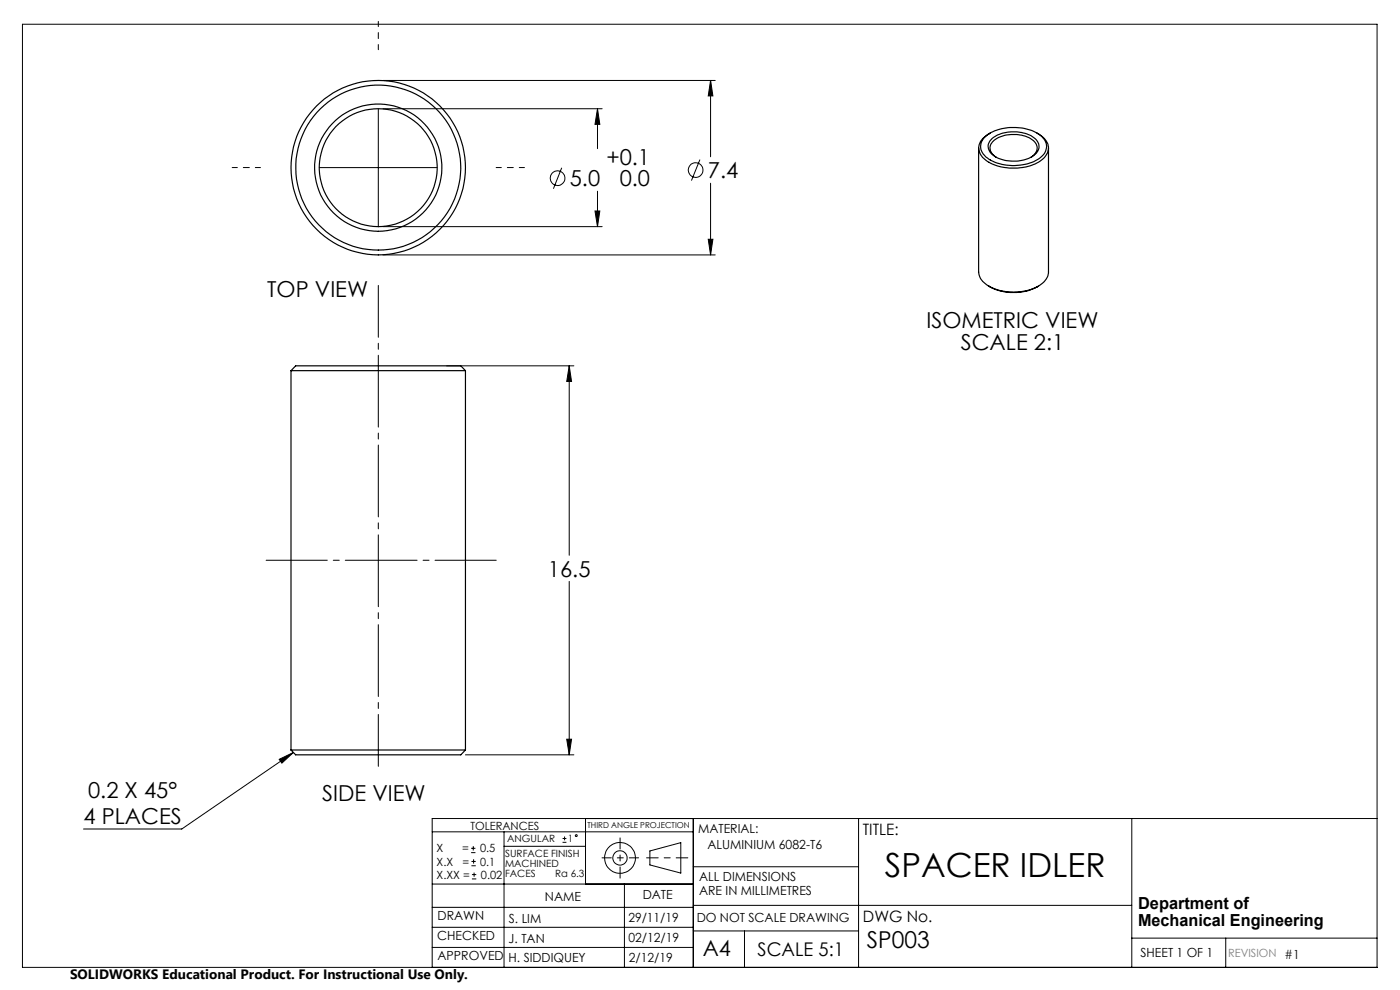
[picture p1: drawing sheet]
<svg xmlns="http://www.w3.org/2000/svg" width="297mm" height="210mm" viewBox="0 0 297 210" stroke-linecap="round" stroke-linejoin="round" font-family="sans-serif">
<g fill="none" stroke="#000" stroke-width=".21">
<path d="M4.8 5.1h287.3v200.1h-287.3zM81.2 17.1h70.5M150.7 17.1l.5 3.2h-1zM150.7 17.1v16.2M67.7 35.6h25M80.3 23.1v25M81.2 23.1h46.5M119.2 35.6l-1.8 4.4M126.8 23.1l.4 3.3h-1zM126.8 23.1v8.4M148.5 33.9l-1.8 4.4M150.7 38.9v15.2"/>
<path d="M81.2 54.1h70.5M81.2 48.1h46.5M126.2 44.8h1l-.4 3.3zM126.8 40.6v7.5M150.2 50.8h1l-.5 3.3zM94.8 77.6h26.9M120.8 77.6l.4 3.3h-1zM120.8 77.6v40.2M120.8 123.3v36.8M62.2 159.6l-23.6 16.3h-20.9M120.2 156.8h1l-.4 3.3zM59.2 161.1l3-1.5-2.4 2.3z"/>
<path d="M91.7 176.5h55.4M98.7 160.1h23M99.9 179.9h1M100.4 179.5v.9M106.9 176.5v28.7M106.9 179.5h17.3M119.3 178.7h.9M119.3 177.9h.9M119.8 177.4v.9M124.2 173.6v13.9M147.1 173.6v31.6M182.1 173.6v31.6"/>
<path d="M240.1 173.6v31.6M292.1 173.6h-200.4v31.6M91.7 196.7h55.4M91.7 192.5h55.4M91.7 187.5h55.4M99.9 180.9h1M100 183.6h.9M100 182.7h.9M100.1 186.4h.9M100.1 185.5h.9M100.5 182.3v.9M100.6 185.1v.9"/>
<path d="M132.5 187.5v17.7M137.9 180.5l6.5-1.8v6.5l-6.5-1.7zM147.1 183.9h35M147.1 197.5h35M147.1 192h93M157.9 197.5v7.7M240.1 199h52M260 199v6.2M91.7 201h55.4"/>
<circle cx="118.3" cy="37.8" r="1.55"/>
<circle cx="147.6" cy="36.1" r="1.55"/>
<circle cx="122.2" cy="177.3" r=".2"/>
<circle cx="131.5" cy="182" r="1.52"/>
<circle cx="131.5" cy="182" r="3.3"/>
</g>
<path d="M145.9 182h-8.7" fill="none" stroke="#000" stroke-width=".21" stroke-dasharray="15.2 1.3 1.3 1.3" stroke-dashoffset="12.8"/>
<path d="M131.5 177.7v8.6" fill="none" stroke="#000" stroke-width=".21" stroke-dasharray="15.2 1.3 1.3 1.3" stroke-dashoffset="12.9"/>
<path d="M127.7 182h7.8" fill="none" stroke="#000" stroke-width=".21" stroke-dasharray="15.2 1.3 1.3 1.3" stroke-dashoffset="13.3"/>
<path d="M56.5 118.8h48.8" fill="none" stroke="#000" stroke-width=".21" stroke-dasharray="15.2 1.3 1.3 1.3" stroke-dashoffset="2.3"/>
<path d="M80.3 10.5v-6M55.3 35.5h-6M105.3 35.5h6" fill="none" stroke="#000" stroke-width=".21" stroke-dasharray="15.2 1.3 1.3 1.3" stroke-dashoffset="14.1"/>
<path d="M80.3 60.5v102.1" fill="none" stroke="#000" stroke-width=".21" stroke-dasharray="15.2 1.3 1.3 1.3" stroke-dashoffset="4.2"/>
<path d="M120.8 77.6l.4 3.3h-1zM120.2 156.8h1l-.4 3.3zM59.2 161.1l3-1.5-2.4 2.3zM150.7 17.1l.5 3.2h-1zM150.2 50.8h1l-.5 3.3zM126.8 23.1l.4 3.3h-1zM126.2 44.8h1l-.4 3.3z" fill="#000"/>
<g fill="none" stroke="#000" stroke-width=".25">
<path d="M207.6 31.4v26.3a3.6 3.6 0 0 0 2.2 3M208.7 29.3a9.7 9.7 0 0 1 9.3-1.9 4.8 4.8 0 0 1 4 3.4 3.4 3.4 0 0 1-2.4 3.3 10.7 10.7 0 0 1-10.4-.7 2.74 2.74 0 0 1-.5-4.1zM210.1 28.2l-.3 .2a3.2 3.2 0 0 0-1.9 4 6.2 6.2 0 0 0 4.9 3.1 10.1 10.1 0 0 0 8.8-2.1 3 3 0 0 0-1-4.8l-.6-.4M210.4 29.4a7.9 7.9 0 0 1 9.3 .1 2.17 2.17 0 0 1-.7 3.7 8 8 0 0 1-8.7-.6 2.08 2.08 0 0 1 .1-3.2zM211.3 33.4a2.12 2.12 0 0 1-1.3-2 2.12 2.12 0 0 1 1.3-2 7.3 7.3 0 0 1 8.1 .6 2.03 2.03 0 0 1-.7 3.4M222.4 31.4v26.3a4.2 4.2 0 0 1-3.2 3.5 11.8 11.8 0 0 1-9.4-.5M61.7 78.6h37M61.7 78.6l1-1h35.1l.9 1M61.7 78.6v80.5M98.7 78.6v80.5M209.8 60.7a10.9 10.9 0 0 0 10.5 0M61.7 159.1h37"/>
<path d="M61.7 159.1l1 1h35.1l.9-1"/>
<circle cx="80.2" cy="35.6" r="13.5"/>
<circle cx="80.2" cy="35.5" r="17.5"/>
<circle cx="80.2" cy="35.6" r="18.5"/>
<circle cx="80.3" cy="35.6" r="12.5"/>
</g>
<text font-size="7.1" x="187.7" y="186.1">SPACER IDLER</text>
<text font-size="4.9" x="183.9" y="201">SP003</text>
<g font-size="4.7">
<text x="128.6" y="35">+0.1</text>
<text x="120.9" y="39.5">5.0</text>
<text x="131.5" y="39.5">0.0</text>
<text x="150.2" y="37.8">7.4</text>
<text x="56.7" y="63.1">TOP VIEW</text>
<text x="196.6" y="69.7">ISOMETRIC VIEW</text>
<text x="203.8" y="74.2">SCALE 2:1</text>
<text x="116.2" y="122.3">16.5</text>
<text x="18.7" y="169.3">0.2 X 45°</text>
<text x="68.4" y="170">SIDE VIEW</text>
<text x="17.7" y="174.8">4 PLACES</text>
<text x="149.1" y="202.9">A4</text>
</g>
<text font-size="4" x="160.7" y="202.8">SCALE 5:1</text>
<g font-size="3.5">
<text x="241.4" y="192.8">Department of</text>
<text x="241.4" y="196.3">Mechanical Engineering</text>
</g>
<g font-size="3.3">
<text x="183" y="177.2">TITLE:</text>
<text x="183.1" y="195.7">DWG No.</text>
</g>
<text font-size="2.9" x="14.9" y="207.6">SOLIDWORKS Educational Product. For Instructional Use Only.</text>
<g font-size="2.7">
<text x="148.1" y="176.7">MATERIAL:</text>
<text x="150.1" y="180.1">ALUMINIUM 6082-T6</text>
<text x="115.6" y="191">NAME</text>
<text x="136.3" y="190.8">DATE</text>
<text x="148.3" y="186.8">ALL DIMENSIONS</text>
<text x="148.3" y="189.8">ARE IN MILLIMETRES</text>
<text x="92.8" y="195.2">DRAWN</text>
<text x="107.9" y="195.7">S. LIM</text>
<text x="133.3" y="195.6">29/11/19</text>
<text x="147.8" y="195.7">DO NOT SCALE DRAWING</text>
<text x="92.8" y="199.3">CHECKED</text>
<text x="92.8" y="203.6">APPROVED</text>
<text x="107.9" y="199.9">J. TAN</text>
<text x="133.3" y="199.8">02/12/19</text>
<text x="242" y="203">SHEET 1 OF 1</text>
<text x="107.9" y="204.1">H. SIDDIQUEY</text>
<text x="133.4" y="204">2/12/19</text>
</g>
<g font-size="2.4">
<text x="99.8" y="176">TOLERANCES</text>
<text x="92.6" y="180.8">X</text>
<text x="92.6" y="183.6">X.X</text>
<text x="98" y="180.8">=</text>
<text x="98.1" y="183.6">=</text>
<text x="101.8" y="180.8">0.5</text>
<text x="101.9" y="183.6">0.1</text>
<text x="92.6" y="186.4">X.XX =</text>
<text x="102" y="186.4">0.02</text>
</g>
<text font-size="2.4" fill="#808080" x="260.6" y="203">REVISION #1</text>
<g font-size="2.1">
<text x="107.6" y="178.6">ANGULAR</text>
<text x="120.5" y="178.6">1</text>
<text x="107.2" y="181.8">SURFACE FINISH</text>
<text x="107.2" y="183.9">MACHINED</text>
<text x="107.2" y="186">FACES</text>
<text x="117.8" y="186">Ra 6.3</text>
</g>
<text font-size="1.7" x="124.6" y="175.7">THIRD ANGLE PROJECTION</text>
</svg>
